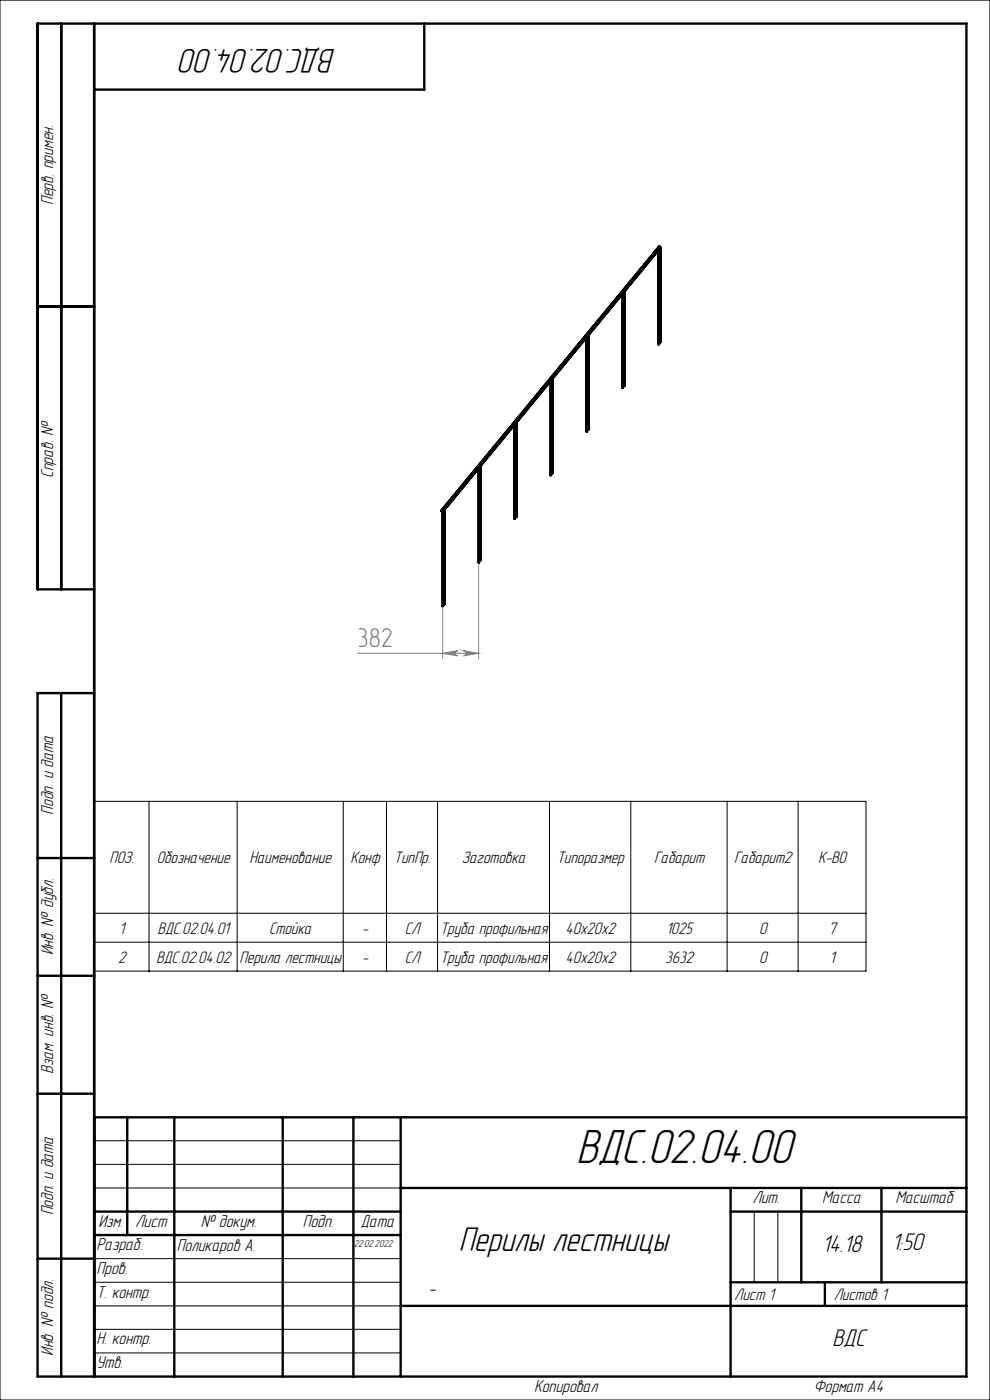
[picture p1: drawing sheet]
<svg xmlns="http://www.w3.org/2000/svg" width="210mm" height="297mm" viewBox="0 0 210 297" stroke-linecap="round" stroke-linejoin="round" font-family="sans-serif">
<path d="M101.5 119.3v20.5M75.9 138.6h25.6M93.9 138.6l3.2-.6a.55 .55 0 0 0-.5 .6 .55 .55 0 0 0 .5 .5zM93.9 128.6v11.2M98.3 138l3.2 .6-3.2 .5a.55 .55 0 0 0 .6-.5 .55 .55 0 0 0-.6-.6z" fill="none" stroke="#808080" stroke-width=".21"/>
<g fill="none" stroke="#000" stroke-width=".21">
<path d="M0 0h210v297h-210zM20 170h163.7v36h-163.7zM31.6 170v36M50.3 170v36M72.8 170v36M82 170v36M92.8 170v36M116.6 170v36M133.8 170v36M154.2 170v36M169.3 170v36M20 193.7h163.7"/>
<path d="M20 199.9h163.7M20 242h65M20 247h65M20 252h65M160 257v15M165 257v15M20 267h65M20 272h65M20 277h65M20 282h65M20 287h65"/>
</g>
<g fill="none" stroke="#000" stroke-width=".5">
<path d="M13 5v120M20 5v287M90 5v14h-70M8 65h12M20 125h-12v-120h197v287h-197v-145h12M13 147v145M8 182h12M8 207h12M8 232h12M20 237h185M27 237v25M37 237v55"/>
<path d="M60 237v55M75 237v55M85 237v55M20 257h65M85 252h120M155 252v40M155 257h50M170 252v20M187 252v20M8 267h12M20 262h65M85 277h120"/>
<path d="M155 272h50M175 272v5"/>
</g>
<path d="M93.9 138.6l3.2-.6a.55 .55 0 0 0-.5 .6 .55 .55 0 0 0 .5 .5zM98.3 138l3.2 .6-3.2 .5a.55 .55 0 0 0 .6-.5 .55 .55 0 0 0-.6-.6z" fill="#808080"/>
<g fill="none" stroke="#000" stroke-width=".5">
<path d="M139.7 53.1v19.9M139.7 53.1l-7.2 8.7M139.7 53v.1M139.7 53v20M139.8 52.3h.1M139.8 52.3l-46.2 56.1M139.8 52.3l.3 .2M140.1 52.6l-.4 .4M140.1 52.6v20M140.1 52.5v.1M140.1 52.6h.1M140.1 52.5l-46.2 56.1"/>
<path d="M124.4 71.6l.1 19.9M124.4 71.6l-7.2 8.7M124.5 71.5l-.1 .1M124.5 71.5v20M124.8 71.1l-.3 .4M124.8 71.1v20M132.1 62.3l-7.3 8.8M132.1 62.3v20l.3-.5M132.4 61.8l-.3 .5M132.4 61.8v20M132.5 61.8h-.1M132.5 61.8l-.1 20"/>
<path d="M140.1 72.6l-.4 .4M101.5 99.3l-7.2 8.8M101.6 99.3h-.1M101.6 99.3l-.1 20M101.9 98.9l-.3 .4M101.9 98.9v20M101.9 98.8v.1M101.9 98.8v20.1M109.1 90.1l.1 19.9M109.1 90.1l-7.2 8.7M109.2 90l-.1 .1M109.2 90v20"/>
<path d="M109.5 89.6l-.3 .4M109.6 89.6h-.1M109.6 89.6l-.1 20M116.8 80.8l-7.2 8.8M116.8 80.8v20M117.2 80.4l-.4 .4M117.2 80.4v20M117.2 80.3v.1M117.2 80.3v20.1M124.8 91.1l-.3 .4M124.8 91.1h.1M93.6 108.3v.1"/>
<path d="M93.6 108.4l.3 .2M93.9 108.5v.1M93.9 108.5v20.1l.4-.4M94.3 108.1l-.4 .4M94.3 108.1v20.1M101.6 119.3h-.1M101.9 118.9l-.3 .4M109.5 109.6l-.3 .4M109.6 109.6h-.1M116.8 100.8h.1M117.2 100.4l-.4 .4M94.3 128.1v.1"/>
</g>
<text font-size="10.5" x="122.2" y="246.7">ВДС.02.04.00</text>
<g font-size="7.5">
<text x="71.3" y="10.5" transform="rotate(-180 71.3 10.5)">ВДС.02.04.00</text>
<text x="97.3" y="265.3">Перилы лестницы</text>
</g>
<text font-size="5.8" fill="#808080" x="75.9" y="137.2">382</text>
<g font-size="5.3">
<text x="174.4" y="265.6">14.18</text>
<text x="189.1" y="265.2">1:50</text>
<text x="176.6" y="285.6">ВДС</text>
</g>
<text font-size="4.4" x="90.9" y="274.7">-</text>
<g font-size="3.8">
<text x="11.3" y="43.5" transform="rotate(-90 11.3 43.5)">Перв. примен.</text>
<text x="11.3" y="101.4" transform="rotate(-90 11.3 101.4)">Справ. №</text>
<text x="11.3" y="172.8" transform="rotate(-90 11.3 172.8)">Подп. и дата</text>
<text x="11.3" y="202.7" transform="rotate(-90 11.3 202.7)">Инв. № дубл.</text>
<text x="11.3" y="227.8" transform="rotate(-90 11.3 227.8)">Взам. инв. №</text>
<text x="11.3" y="257.9" transform="rotate(-90 11.3 257.9)">Подп. и дата</text>
<text x="159.6" y="255.3">Лит.</text>
<text x="174.4" y="255.3">Масса</text>
<text x="189.9" y="255.3">Масштаб</text>
<text x="20.9" y="260.3">Изм.</text>
<text x="28.7" y="260.2">Лист</text>
<text x="42.6" y="260.2">№ докум.</text>
<text x="64.2" y="260.2">Подп.</text>
<text x="76.5" y="260.2">Дата</text>
<text x="20.5" y="265.3">Разраб.</text>
<text x="37.5" y="265.4">Поликаров А.</text>
<text x="20.5" y="275.3">Т. контр.</text>
<text x="20.5" y="270.3">Пров.</text>
<text x="11.3" y="287.7" transform="rotate(-90 11.3 287.7)">Инв. № подл.</text>
<text x="20.5" y="285.2">Н. контр.</text>
<text x="20.5" y="290.3">Утв.</text>
<text x="113.3" y="295.3">Копировал</text>
<text x="172.6" y="295.3">Формат А4</text>
</g>
<g font-size="3.7">
<text x="23.2" y="183.1">ПОЗ.</text>
<text x="33.3" y="183.1">Обозначение</text>
<text x="52.9" y="183.1">Наименование</text>
<text x="74.3" y="183.1">Конф</text>
<text x="83.5" y="183.1">ТипПр.</text>
<text x="98" y="183.1">Заготовка</text>
<text x="118.1" y="183.1">Типоразмер</text>
<text x="138.8" y="183.1">Габарит</text>
<text x="155.7" y="183.1">Габарит2</text>
<text x="173.6" y="183.1">К-ВО</text>
<text x="25.3" y="198.1">1</text>
<text x="33.4" y="198.1">ВДС.02.04.01</text>
<text x="57.1" y="198.1">Стойка</text>
<text x="76.8" y="198.1">-</text>
<text x="85.9" y="198.1">СЛ</text>
<text x="93.3" y="198.1">Труба профильная</text>
<text x="119.9" y="198.1">40х20х2</text>
<text x="141.3" y="198.1">1025</text>
<text x="161" y="198.1">0</text>
<text x="175.7" y="198.1">7</text>
<text x="25" y="204.2">2</text>
<text x="33.1" y="204.2">ВДС.02.04.02</text>
<text x="50.8" y="204.2">Перила лестницы</text>
<text x="76.8" y="204.2">-</text>
<text x="85.9" y="204.2">СЛ</text>
<text x="93.3" y="204.2">Труба профильная</text>
<text x="119.9" y="204.2">40х20х2</text>
<text x="141.1" y="204.2">3632</text>
<text x="161" y="204.2">0</text>
<text x="176" y="204.2">1</text>
<text x="155.7" y="275.8">Лист 1</text>
<text x="176.9" y="275.8">Листов 1</text>
</g>
<text font-size="2.2" x="75.1" y="264.6">22.02.2022</text>
</svg>
